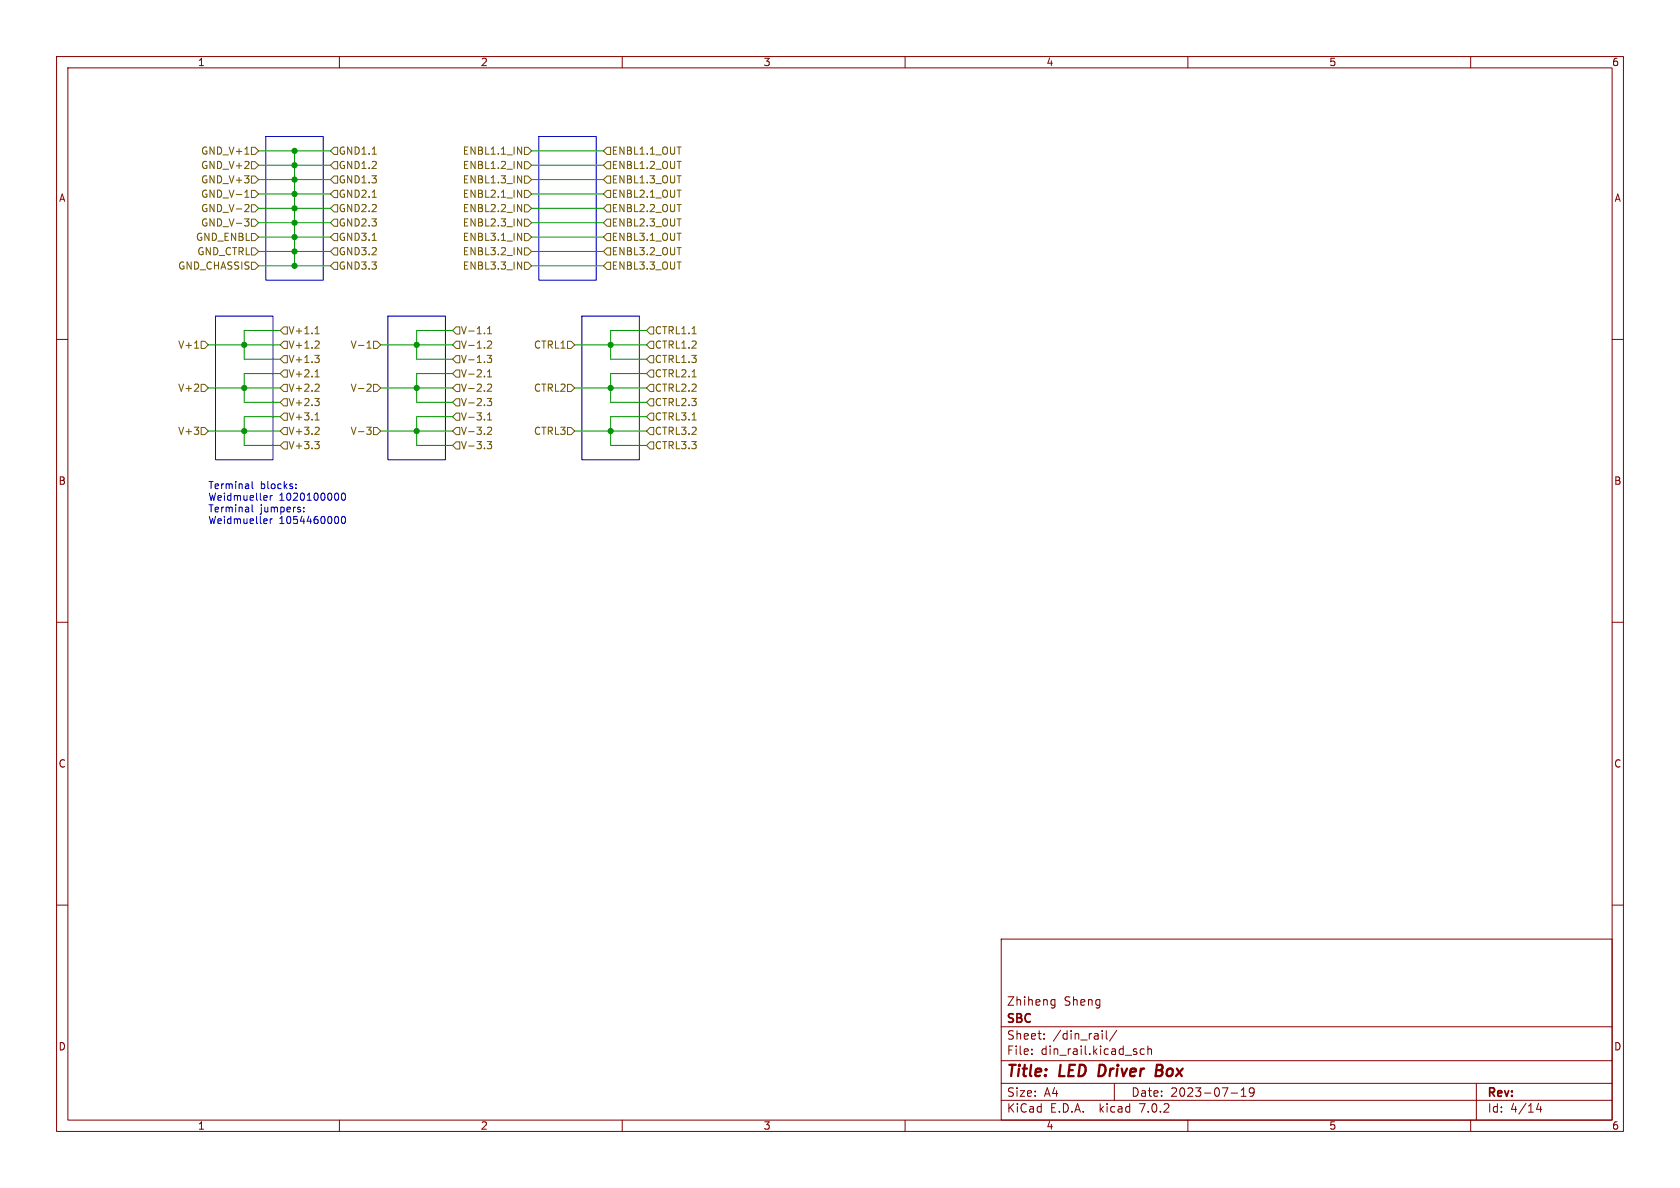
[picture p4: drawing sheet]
<svg xmlns="http://www.w3.org/2000/svg" width="297mm" height="210mm" viewBox="0 0 297 210" stroke-linecap="round" stroke-linejoin="round" font-family="sans-serif">
<g fill="none" stroke="#840000" stroke-width=".18">
<path d="M10 10h277v190h-277zM12 12h273v186h-273zM60 10v2M110 10v2M160 10v2M210 10v2M260 10v2M10 60h2M285 60h2M10 110h2M285 110h2M10 160h2"/>
<path d="M285 160h2M177 166h108v32h-108zM186.1 176.7l.4 .1M186.5 176.7v1.2l-.1 .2-.4 .1M186.5 177.6l-.4 .1M60 198v2M110 198v2M160 198v2M177 194.5h108M177 191.5h108M177 187.5h108M177 181.5h108"/>
<path d="M182.4 186.3v.1M182.4 185.5v.1M184.6 183.6v.1M184.6 182.8v.1M194.9 182.2v.1M194.9 182.7v1M195.6 182.2v1.3l.2 .2M197 191.5v3M197.4 182.1l-1.3 2M202.3 185.5l-.4-.1-.3 .3v.4l.1 .2h.6M202.9 185.5l.2-.1 .4 .1 .1 .9M202.9 184.9v1.5"/>
<path d="M210 198v2M217.6 193.2h1.2M219.4 193.8h.9M219.4 192.7l.5-.4v1.5M221.7 192.9l-.3 .3h-.4l-.1-.3 .1-.5 .4-.1 .2 .1a.99 .99 0 0 1-.3 1.4h-.3M260 198v2M261 191.5v6.5M272 195l-.4 1.1h1M272.4 195.6v1"/>
</g>
<path d="M204.4 189.2h.7M205.2 188.2h-.7l-.2 2h.7" fill="none" stroke="#840000" stroke-width=".4"/>
<g fill="none" stroke="#725600" stroke-width=".18">
<path d="M43.2 38.7h.8l-.4 .5 .4 .1v.4l-.2 .3h-.4M43.3 34.9h.7M43.3 34l.4-.4v1.3M43.3 27.3h.7M43.5 36.1l.4 .1 .1 .3-.8 .9h.8M44.4 38.7h.7l.6 .7-.6 .6h-.7zM44.4 31.1h.7l.6 .7-.6 .6h-.7zM44.4 33.7h.7l.6 .6-.6 .6h-.7zM44.4 28.6h.7l.6 .6-.6 .6h-.7zM44.4 26h.7l.6 .7-.6 .6h-.7zM44.4 36.2h.7l.6 .6-.6 .7h-.7zM59.1 28.6h.6v1.2h-.6l-.7-.6z"/>
<path d="M59.1 33.7h.6v1.2h-.6l-.7-.6zM59.1 36.2h.6v1.3h-.6l-.7-.7zM59.1 26h.6v1.3h-.6l-.7-.6zM59.1 31.1h.6v1.3h-.6l-.7-.6zM59.1 38.7h.6v1.3h-.6l-.7-.6zM91.5 33.6l.7 1.3v-1.3M91.5 26l.7 1.3v-1.3M91.5 28.5l.7 1.3v-1.3M91.5 31.1l.7 1.2v-1.2M91.5 36.1l.7 1.3v-1.3M91.5 38.7l.7 1.3v-1.3M92.7 33.7h.6l.7 .6-.7 .6h-.6z"/>
<path d="M92.7 26h.6l.7 .7-.7 .6h-.6zM92.7 28.6h.6l.7 .6-.7 .6h-.6zM92.7 31.1h.6l.7 .7-.7 .6h-.6zM92.7 36.2h.6l.7 .6-.7 .7h-.6zM92.7 38.7h.6l.7 .7-.7 .6h-.6zM107.3 26h.6v1.3h-.6l-.6-.6zM107.3 28.6h.6v1.2h-.6l-.6-.6zM107.3 36.2h.6v1.3h-.6l-.6-.7zM107.3 31.1h.6v1.3h-.6l-.6-.6zM107.3 33.7h.6v1.2h-.6l-.6-.6zM107.3 38.7h.6v1.3h-.6l-.6-.6zM44.4 46.4h.7l.6 .6-.6 .6h-.7z"/>
<path d="M44.4 41.3h.7l.6 .6-.6 .6h-.7zM44.4 43.8h.7l.6 .7-.6 .6h-.7zM50.2 57.8h.6v1.3h-.6l-.7-.7zM55.7 59h.7M55.8 58l.3-.3v1.3M59.1 43.8h.6v1.3h-.6l-.7-.6zM59.1 41.3h.6v1.2h-.6l-.7-.6zM59.1 46.4h.6v1.2h-.6l-.7-.6zM80.6 57.8h.7v1.3h-.7l-.6-.7zM86.2 58.1l.4-.4v1.3M86.2 59h.7M91.5 41.2l.7 1.3v-1.3"/>
<path d="M91.5 43.8l.7 1.2v-1.2M91.5 46.3l.7 1.3v-1.3M92.7 41.3h.6l.7 .6-.7 .6h-.6zM92.7 43.8h.6l.7 .7-.7 .6h-.6zM92.7 46.4h.6l.7 .6-.7 .6h-.6zM107.3 41.3h.6v1.2h-.6l-.6-.6zM107.3 46.4h.6v1.2h-.6l-.6-.6zM107.3 43.8h.6v1.3h-.6l-.6-.6zM114.9 57.8h.7v1.3h-.7l-.6-.7zM34.3 75.5h.8l-.4 .5M34.3 69.2h.8M34.4 61.5h.7"/>
<path d="M35.1 76.1v.6M35.1 68v.4M35.6 75.6h.6l.6 .6-.6 .6h-.6zM35.6 60.3h.6l.6 .7-.6 .6h-.6zM35.6 67.9h.6l.6 .7-.6 .6h-.6zM50.2 73h.6v1.3h-.6l-.7-.6zM50.2 65.4h.6v1.3h-.6l-.7-.7zM50.2 60.3h.6v1.3h-.6l-.7-.6zM50.2 62.9h.6v1.2h-.6l-.7-.6zM50.2 78.1h.6v1.3h-.6l-.7-.7zM50.2 75.6h.6v1.2h-.6l-.7-.6zM50.2 70.5h.6v1.3h-.6l-.7-.7z"/>
<path d="M50.2 67.9h.6v1.3h-.6l-.7-.6zM55.6 70.4h.8l-.4 .5M55.6 62.8h.8l-.4 .5M55.6 78.1h.8l-.4 .4M55.7 74.2h.7M55.7 66.6h.7M55.8 65.7l.3-.3v1.2M55.8 73.3l.3-.3v1.2M56.2 75.5l.2 .3v.3l-.8 .7h.8M56.2 67.9l.2 .2v.3l-.8 .8h.8M56.2 60.3l.2 .2v.3l-.8 .7h.8M56.2 63.3l.2 .2v.3l-.2 .3"/>
<path d="M56.2 70.9l.2 .3v.3l-.2 .2M56.2 78.5l.2 .3v.3l-.2 .2M64.8 75.5h.8l-.4 .5 .3 .1 .1 .4-.2 .3h-.4M64.9 61.5h.7M64.9 60.6l.3-.3v1.2M65.1 67.9l.4 .1 .1 .3-.8 .9h.8M66 75.6h.7l.6 .6-.6 .6h-.7zM66 60.3h.7l.6 .7-.6 .6h-.7zM66 67.9h.7l.6 .7-.6 .6h-.7zM80 73.7l.6-.7h.7v1.3h-.7zM80 68.6l.6-.7h.7v1.3h-.7zM80 61l.6-.7h.7v1.3h-.7z"/>
<path d="M80 78.7l.6-.6h.7v1.3h-.7zM80.6 70.5h.7v1.3h-.7l-.6-.7zM80.6 62.9h.7v1.2h-.7l-.6-.6zM80.6 65.4h.7v1.3h-.7l-.6-.7zM80.6 75.6h.7v1.2h-.7l-.6-.6zM86.1 62.8h.8l-.4 .5 .4 .1v.6l-.2 .1-.5-.1M86.1 70.4h.8l-.4 .5 .4 .1v.6l-.2 .1-.5-.1M86.1 78.1h.8l-.4 .4 .4 .2v.5l-.2 .1h-.5M86.2 74.2h.7M86.2 66.6h.7M86.2 75.6l.5-.1 .2 .4-.8 .9h.8M86.2 65.7l.4-.3v1.2"/>
<path d="M86.2 73.3l.4-.3v1.2M86.2 68l.5-.1 .2 .4-.8 .9h.8M86.2 60.4l.5-.1 .2 .3-.8 .9h.8M100.3 67.9h.7l.6 .7-.6 .6h-.7zM100.3 60.3h.7l.6 .7-.6 .6h-.7zM100.3 75.6h.7l.6 .6-.6 .6h-.7zM114.9 78.1h.7v1.3h-.7l-.6-.7zM114.9 67.9h.7v1.3h-.7l-.6-.6zM114.9 70.5h.7v1.3h-.7l-.6-.7zM114.9 73h.7v1.3h-.7l-.6-.6zM114.9 75.6h.7v1.2h-.7l-.6-.6zM114.9 60.3h.7v1.3h-.7l-.6-.6z"/>
<path d="M114.9 65.4h.7v1.3h-.7l-.6-.7zM114.9 62.9h.7v1.2h-.7l-.6-.6z"/>
</g>
<g fill="none" stroke="#0000c2" stroke-width=".18">
<path d="M47 24.1h10.1v25.4h-10.1zM95.2 24.1h10.2v25.4h-10.2zM38.1 55.9h10.2v25.4h-10.2zM68.6 55.9h10.1v25.4h-10.1zM102.9 55.9h10.1v25.4h-10.1zM44.6 85.1v1.1l.2 .2M44.6 89.2v1.1l.2 .2M47.8 87.6v.8M47.8 91.7v.9M48.1 87.6l-.3 .2M48.1 91.7l-.3 .2M52.3 86.3v.1"/>
<path d="M52.3 85.6v.1M53.7 90.4v.1M53.7 89.7v.1M59.7 87.2l.2 .5-.2 .7M59.7 91.3l.2 .5-.2 .7M60.5 87.3l.2-.1a.68 .68 0 0 1 .4 .6 .68 .68 0 0 1-.4 .6l-.2-.1-.1-.3zM60.5 91.4l.2-.1a.68 .68 0 0 1 .4 .6 .68 .68 0 0 1-.4 .7l-.2-.2-.1-.3z"/>
</g>
<g fill="none" stroke="#009600" stroke-width=".18">
<path d="M45.7 29.2h12.7M45.7 26.7h12.7M45.7 36.8h12.7M45.7 31.8h12.7M45.7 39.4h12.7M45.7 34.3h12.7M52.1 26.7v20.3M94 29.2h12.7M94 26.7h12.7M94 36.8h12.7M94 31.8h12.7M94 39.4h12.7"/>
<path d="M94 34.3h12.7M45.7 47h12.7M45.7 41.9h12.7M45.7 44.5h12.7M49.5 58.4h-6.3v5.1h6.3M80 58.4h-6.3v5.1h6.3M94 47h12.7M94 41.9h12.7M94 44.5h12.7M114.3 58.4h-6.4v5.1h6.4M36.8 68.6h12.7M36.8 76.2h12.7"/>
<path d="M36.8 61h12.7M49.5 73.7h-6.3v5h6.3M49.5 66h-6.3v5.1h6.3M67.3 68.6h12.7M67.3 76.2h12.7M67.3 61h12.7M80 73.7h-6.3v5h6.3M80 66h-6.3v5.1h6.3M101.6 68.6h12.7M101.6 76.2h12.7M101.6 61h12.7M114.3 73.7h-6.4v5h6.4"/>
<path d="M114.3 66h-6.4v5.1h6.4"/>
</g>
<g fill="#009600" stroke="#009600" stroke-width=".18">
<circle cx="43.2" cy="61" r=".46"/>
<circle cx="52.1" cy="44.5" r=".46"/>
<circle cx="52.1" cy="41.9" r=".46"/>
<circle cx="43.2" cy="68.6" r=".46"/>
<circle cx="52.1" cy="47" r=".46"/>
<circle cx="43.2" cy="76.2" r=".46"/>
<circle cx="73.7" cy="76.2" r=".46"/>
<circle cx="73.7" cy="61" r=".46"/>
<circle cx="73.7" cy="68.6" r=".46"/>
<circle cx="107.9" cy="61" r=".46"/>
<circle cx="107.9" cy="76.2" r=".46"/>
<circle cx="107.9" cy="68.6" r=".46"/>
<circle cx="52.1" cy="26.7" r=".46"/>
<circle cx="52.1" cy="29.2" r=".46"/>
<circle cx="52.1" cy="34.3" r=".46"/>
<circle cx="52.1" cy="36.8" r=".46"/>
<circle cx="52.1" cy="39.4" r=".46"/>
<circle cx="52.1" cy="31.8" r=".46"/>
</g>
<g font-size="2.8" fill="#840000">
<text x="178" y="190.8">Title:</text>
<text x="187.4" y="190.8">LED Driver</text>
<text x="205.6" y="190.8">Box</text>
</g>
<g font-size="2.1" fill="#840000">
<text x="178" y="177.9">Zhiheng</text>
<text x="188.1" y="177.9">Sheng</text>
<text x="178" y="183.9">Sheet:</text>
<text x="178" y="181.1">SBC</text>
<text x="186.2" y="183.9">/din_rail/</text>
<text x="178" y="186.6">File:</text>
<text x="184" y="186.6">din_rail.kicad_sch</text>
<text x="178" y="196.8">KiCad</text>
<text x="178" y="194">Size:</text>
<text x="184.6" y="194">A4</text>
<text x="185.7" y="196.8">E.D.A.</text>
<text x="194.4" y="196.8">kicad</text>
<text x="200" y="194">Date:</text>
<text x="201.5" y="196.8">7.0.2</text>
<text x="206.9" y="194">2023-07-19</text>
<text x="263" y="194.2">Rev:</text>
<text x="263" y="196.8">Id:</text>
<text x="267" y="196.8">4/14</text>
</g>
<g font-size="1.8" fill="#840000">
<text x="35" y="11.8">1</text>
<text x="85" y="11.8">2</text>
<text x="135" y="11.8">3</text>
<text x="185" y="11.8">4</text>
<text x="235" y="11.8">5</text>
<text x="285" y="11.8">6</text>
<text x="10.4" y="35.8">A</text>
<text x="285.4" y="35.8">A</text>
<text x="10.3" y="85.8">B</text>
<text x="285.3" y="85.8">B</text>
<text x="10.3" y="135.8">C</text>
<text x="285.3" y="135.8">C</text>
<text x="10.3" y="185.8">D</text>
<text x="285.3" y="185.8">D</text>
<text x="35" y="199.8">1</text>
<text x="85" y="199.8">2</text>
<text x="135" y="199.8">3</text>
<text x="185" y="199.8">4</text>
<text x="235" y="199.8">5</text>
<text x="285" y="199.8">6</text>
</g>
<g font-size="1.8" fill="#725600">
<text x="35.4" y="27.5">GND_V+1</text>
<text x="59.9" y="27.5">GND1.1</text>
<text x="81.7" y="27.5">ENBL1.1_IN</text>
<text x="108.1" y="27.5">ENBL1.1_OUT</text>
<text x="35.4" y="32.6">GND_V+3</text>
<text x="35.4" y="35.1">GND_V-1</text>
<text x="35.4" y="30">GND_V+2</text>
<text x="59.9" y="30">GND1.2</text>
<text x="59.9" y="35.1">GND2.1</text>
<text x="59.9" y="32.6">GND1.3</text>
<text x="81.7" y="35.1">ENBL2.1_IN</text>
<text x="81.7" y="30">ENBL1.2_IN</text>
<text x="81.7" y="32.6">ENBL1.3_IN</text>
<text x="108.1" y="30">ENBL1.2_OUT</text>
<text x="108.1" y="32.6">ENBL1.3_OUT</text>
<text x="108.1" y="35.1">ENBL2.1_OUT</text>
<text x="35.4" y="40.2">GND_V-3</text>
<text x="35.4" y="37.7">GND_V-2</text>
<text x="59.9" y="37.7">GND2.2</text>
<text x="59.9" y="40.2">GND2.3</text>
<text x="81.7" y="37.7">ENBL2.2_IN</text>
<text x="81.7" y="40.2">ENBL2.3_IN</text>
<text x="108.1" y="37.7">ENBL2.2_OUT</text>
<text x="108.1" y="40.2">ENBL2.3_OUT</text>
<text x="31.4" y="47.8">GND_CHASSIS</text>
<text x="34.5" y="42.7">GND_ENBL</text>
<text x="34.8" y="45.3">GND_CTRL</text>
<text x="59.9" y="45.3">GND3.2</text>
<text x="59.9" y="42.7">GND3.1</text>
<text x="59.9" y="47.8">GND3.3</text>
<text x="81.7" y="42.7">ENBL3.1_IN</text>
<text x="81.7" y="45.3">ENBL3.2_IN</text>
<text x="81.7" y="47.8">ENBL3.3_IN</text>
<text x="108.1" y="42.7">ENBL3.1_OUT</text>
<text x="108.1" y="47.8">ENBL3.3_OUT</text>
<text x="108.1" y="45.3">ENBL3.2_OUT</text>
<text x="51" y="59.2">V+1.1</text>
<text x="81.5" y="59.2">V-1.1</text>
<text x="115.8" y="59.2">CTRL1.1</text>
<text x="31.4" y="61.8">V+1</text>
<text x="51" y="61.8">V+1.2</text>
<text x="51" y="64.3">V+1.3</text>
<text x="61.9" y="61.8">V-1</text>
<text x="81.5" y="64.3">V-1.3</text>
<text x="81.5" y="61.8">V-1.2</text>
<text x="94.3" y="61.8">CTRL1</text>
<text x="115.8" y="61.8">CTRL1.2</text>
<text x="115.8" y="64.3">CTRL1.3</text>
<text x="31.4" y="69.4">V+2</text>
<text x="51" y="66.9">V+2.1</text>
<text x="51" y="71.9">V+2.3</text>
<text x="51" y="69.4">V+2.2</text>
<text x="61.9" y="69.4">V-2</text>
<text x="81.5" y="69.4">V-2.2</text>
<text x="81.5" y="71.9">V-2.3</text>
<text x="81.5" y="66.9">V-2.1</text>
<text x="94.3" y="69.4">CTRL2</text>
<text x="115.8" y="69.4">CTRL2.2</text>
<text x="115.8" y="71.9">CTRL2.3</text>
<text x="115.8" y="66.9">CTRL2.1</text>
<text x="31.4" y="77">V+3</text>
<text x="51" y="74.5">V+3.1</text>
<text x="51" y="77">V+3.2</text>
<text x="61.9" y="77">V-3</text>
<text x="81.5" y="74.5">V-3.1</text>
<text x="81.5" y="77">V-3.2</text>
<text x="94.3" y="77">CTRL3</text>
<text x="115.8" y="74.5">CTRL3.1</text>
<text x="115.8" y="77">CTRL3.2</text>
<text x="51" y="79.6">V+3.3</text>
<text x="81.5" y="79.6">V-3.3</text>
<text x="115.8" y="79.6">CTRL3.3</text>
</g>
<g font-size="1.8" fill="#0000c2">
<text x="36.8" y="86.5">Terminal</text>
<text x="36.8" y="88.6">Weidmueller</text>
<text x="46" y="86.5">blocks:</text>
<text x="49.4" y="88.6">1020100000</text>
<text x="36.8" y="90.7">Terminal</text>
<text x="36.8" y="92.7">Weidmueller</text>
<text x="46" y="90.7">jumpers:</text>
<text x="49.4" y="92.7">1054460000</text>
</g>
</svg>
